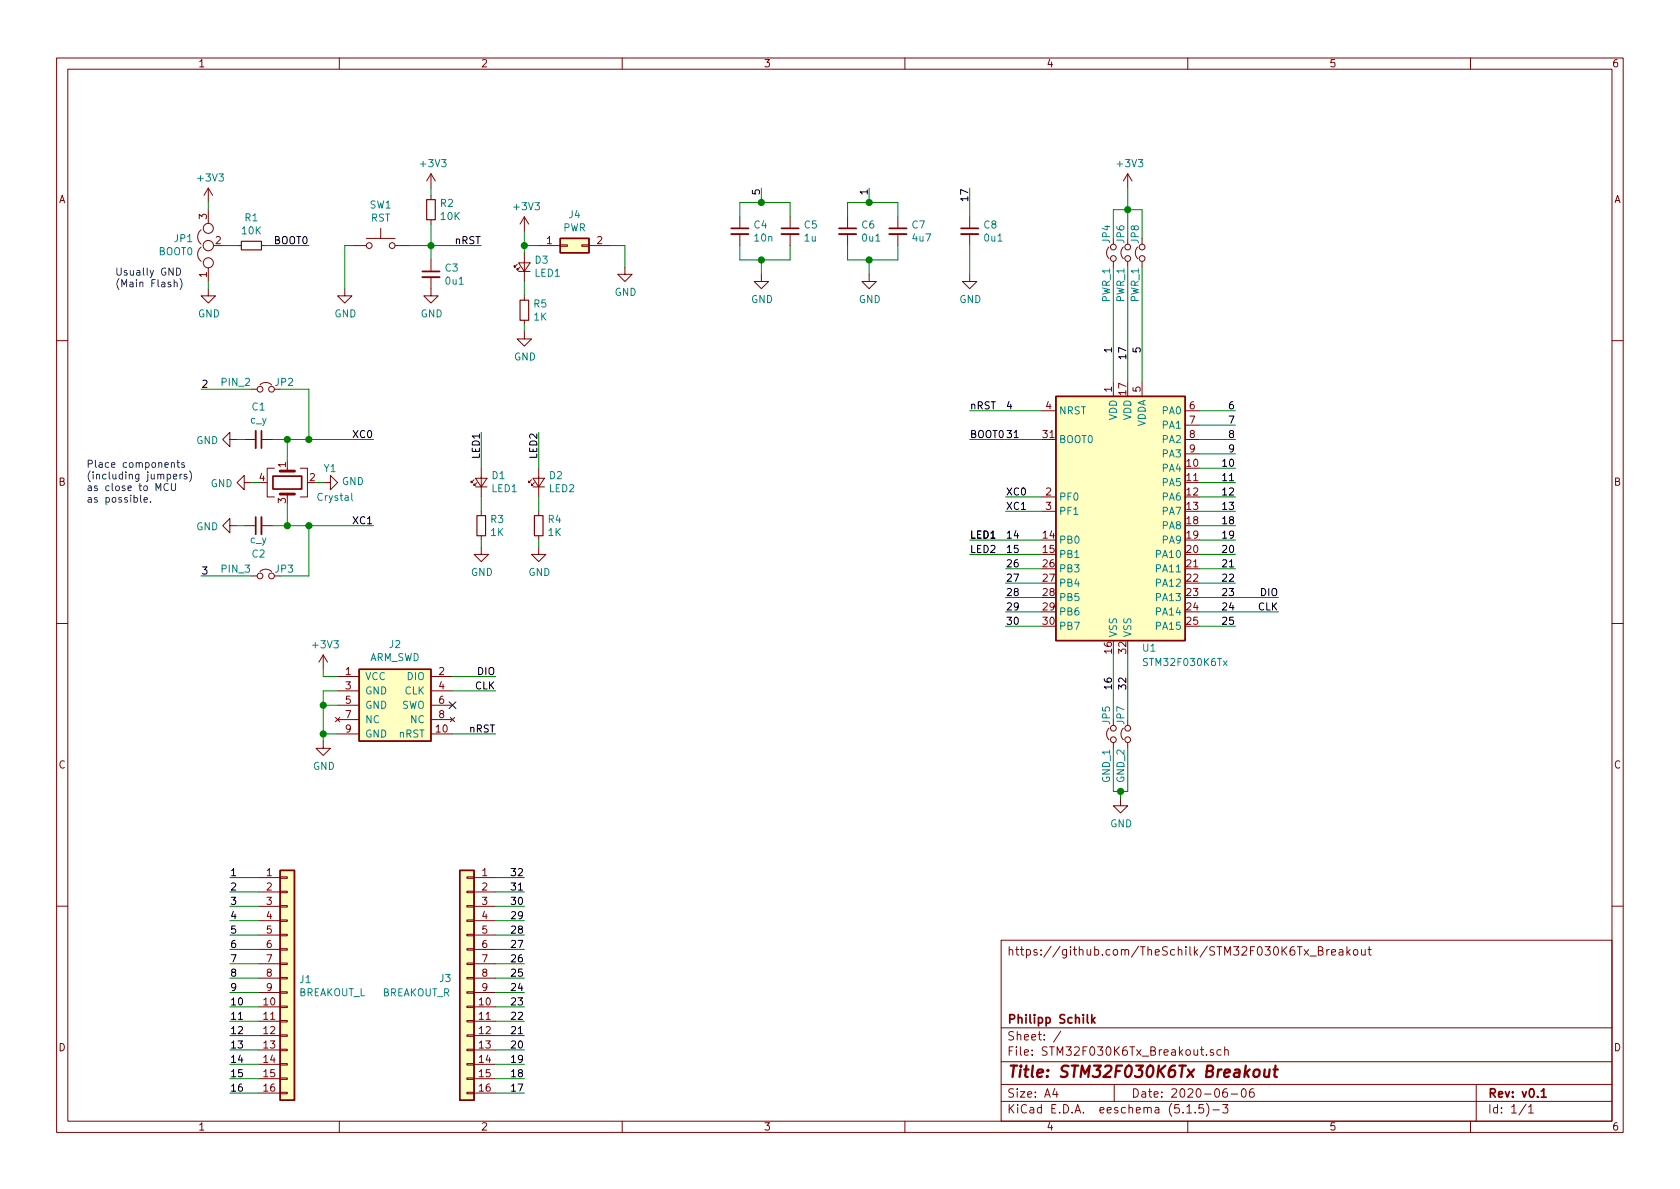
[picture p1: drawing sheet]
EESchema Schematic File Version 4
EELAYER 30 0
EELAYER END
$Descr A4 11693 8268
encoding utf-8
Sheet 1 1
Title "STM32F030K6Tx Breakout"
Date "2020-06-06"
Rev "v0.1"
Comp "Philipp Schilk"
Comment1 ""
Comment2 ""
Comment3 ""
Comment4 "https://github.com/TheSchilk/STM32F030K6Tx_Breakout"
$EndDescr
$Comp
L MCU_ST_STM32F0:STM32F030K6Tx U1
U 1 1
P 7850 3550
F 0 "U1" H 8000 2600 50  0000 C CNN
F 1 "STM32F030K6Tx" H 8250 2500 50  0000 C CNN
F 2 "Package_QFP:LQFP-32_7x7mm_P0.8mm" H 7350 2650 50  0001 R CNN
F 3 "http://www.st.com/st-web-ui/static/active/en/resource/technical/document/datasheet/DM00088500.pdf" H 7850 3550 50  0001 C CNN
	1    7850 3550
	1    0    0    -1  
$EndComp
Wire Wire Line
	2350 4800 2250 4800
Wire Wire Line
	2250 4800 2250 4900
Wire Wire Line
	2250 4900 2350 4900
Wire Wire Line
	2250 4900 2250 5100
Wire Wire Line
	2250 5100 2350 5100
Connection ~ 2250 4900
Wire Wire Line
	2250 5100 2250 5150
Connection ~ 2250 5100
$Comp
L power:GND #PWR0101
U 1 1
P 2250 5150
F 0 "#PWR0101" H 2250 4900 50  0001 C CNN
F 1 "GND" H 2255 4977 50  0000 C CNN
F 2 "" H 2250 5150 50  0001 C CNN
F 3 "" H 2250 5150 50  0001 C CNN
	1    2250 5150
	1    0    0    -1  
$EndComp
$Comp
L ARM_SWD:ARM_SWD J2
U 1 1
P 2750 4900
F 0 "J2" H 2750 5325 50  0000 C CNN
F 1 "ARM_SWD" H 2750 5234 50  0000 C CNN
F 2 "ARM_SWD_SMD_TH:ARM_SWD_SMD_TH" H 2750 4600 50  0001 C CNN
F 3 "" H 2750 4600 50  0001 C CNN
	1    2750 4900
	1    0    0    -1  
$EndComp
NoConn ~ 3150 4900
Wire Wire Line
	3150 4800 3450 4800
Wire Wire Line
	3150 4700 3450 4700
Wire Wire Line
	3150 5100 3450 5100
Wire Wire Line
	2350 4700 2250 4700
Wire Wire Line
	8350 2850 8600 2850
Wire Wire Line
	8350 2950 8600 2950
Wire Wire Line
	8350 3050 8600 3050
Wire Wire Line
	8350 3150 8600 3150
Wire Wire Line
	8350 3250 8600 3250
Wire Wire Line
	8350 3350 8600 3350
Wire Wire Line
	8350 3450 8600 3450
Wire Wire Line
	8350 3550 8600 3550
Wire Wire Line
	8350 3650 8600 3650
Wire Wire Line
	8350 3750 8600 3750
Wire Wire Line
	8350 3850 8600 3850
Wire Wire Line
	8350 3950 8600 3950
Wire Wire Line
	8350 4050 8600 4050
Wire Wire Line
	8350 4350 8600 4350
Text Label 7750 2400 3    50   ~ 0
1
Text Label 1400 2700 0    50   ~ 0
2
Text Label 1400 4000 0    50   ~ 0
3
Text Label 7000 2850 0    50   ~ 0
4
Text Label 7950 2400 3    50   ~ 0
5
Text Label 8600 2850 2    50   ~ 0
6
Text Label 8600 2950 2    50   ~ 0
7
Text Label 8600 3050 2    50   ~ 0
8
Text Label 8600 3150 2    50   ~ 0
9
Text Label 8600 3250 2    50   ~ 0
10
Text Label 8600 3350 2    50   ~ 0
11
Text Label 8600 3450 2    50   ~ 0
12
Text Label 8600 3550 2    50   ~ 0
13
Text Label 7000 3750 0    50   ~ 0
14
Text Label 7000 3850 0    50   ~ 0
15
Text Label 7750 4800 1    50   ~ 0
16
Text Label 7850 2400 3    50   ~ 0
17
Text Label 8600 3650 2    50   ~ 0
18
Text Label 8600 3750 2    50   ~ 0
19
Text Label 8600 3850 2    50   ~ 0
20
Text Label 8600 3950 2    50   ~ 0
21
Text Label 8600 4050 2    50   ~ 0
22
Text Label 8600 4150 2    50   ~ 0
23
Text Label 8600 4250 2    50   ~ 0
24
Text Label 8600 4350 2    50   ~ 0
25
Text Label 7000 3950 0    50   ~ 0
26
Text Label 7000 4050 0    50   ~ 0
27
Text Label 7000 4150 0    50   ~ 0
28
Text Label 7000 4250 0    50   ~ 0
29
Text Label 7000 4350 0    50   ~ 0
30
Text Label 7000 3050 0    50   ~ 0
31
Text Label 7850 4800 1    50   ~ 0
32
Wire Wire Line
	7000 3950 7250 3950
Wire Wire Line
	7000 4050 7250 4050
Wire Wire Line
	7000 4150 7250 4150
Wire Wire Line
	7000 4250 7250 4250
Wire Wire Line
	7000 4350 7250 4350
Wire Wire Line
	8350 4250 8900 4250
Wire Wire Line
	8350 4150 8900 4150
Text Label 8900 4150 2    50   ~ 0
DIO
Text Label 8900 4250 2    50   ~ 0
CLK
Text Label 3450 4700 2    50   ~ 0
DIO
Text Label 3450 4800 2    50   ~ 0
CLK
Wire Wire Line
	6750 2850 7250 2850
Text Label 6750 2850 0    50   ~ 0
nRST
Text Label 3450 5100 2    50   ~ 0
nRST
$Comp
L power:+3V3 #PWR0102
U 1 1
P 2250 4650
F 0 "#PWR0102" H 2250 4500 50  0001 C CNN
F 1 "+3V3" H 2265 4823 50  0000 C CNN
F 2 "" H 2250 4650 50  0001 C CNN
F 3 "" H 2250 4650 50  0001 C CNN
	1    2250 4650
	1    0    0    -1  
$EndComp
Wire Wire Line
	2250 4700 2250 4650
$Comp
L Device:Jumper_NC_Small JP4
U 1 1
P 7750 1750
F 0 "JP4" H 7950 1800 50  0000 R CNN
F 1 "PWR_1" H 7650 1800 50  0000 R CNN
F 2 "Jumper:SolderJumper-2_P1.3mm_Open_RoundedPad1.0x1.5mm" H 7750 1750 50  0001 C CNN
F 3 "~" H 7750 1750 50  0001 C CNN
	1    7750 1750
	0    -1   -1   0   
$EndComp
$Comp
L Device:Jumper_NC_Small JP6
U 1 1
P 7850 1750
F 0 "JP6" H 8050 1800 50  0000 R CNN
F 1 "PWR_1" H 7750 1800 50  0000 R CNN
F 2 "Jumper:SolderJumper-2_P1.3mm_Open_RoundedPad1.0x1.5mm" H 7850 1750 50  0001 C CNN
F 3 "~" H 7850 1750 50  0001 C CNN
	1    7850 1750
	0    -1   -1   0   
$EndComp
Wire Wire Line
	7750 1650 7750 1450
Wire Wire Line
	7850 1450 7850 1650
Wire Wire Line
	7850 1450 7850 1300
$Comp
L power:+3V3 #PWR0103
U 1 1
P 7850 1300
F 0 "#PWR0103" H 7850 1150 50  0001 C CNN
F 1 "+3V3" H 7865 1473 50  0000 C CNN
F 2 "" H 7850 1300 50  0001 C CNN
F 3 "" H 7850 1300 50  0001 C CNN
	1    7850 1300
	1    0    0    -1  
$EndComp
Wire Wire Line
	7850 1850 7850 2650
Wire Wire Line
	7750 1850 7750 2650
Wire Wire Line
	7850 1450 7950 1450
Connection ~ 7850 1450
Wire Wire Line
	7750 1450 7850 1450
$Comp
L Connector_Generic:Conn_02x01 J4
U 1 1
P 3950 1700
F 0 "J4" H 4000 1917 50  0000 C CNN
F 1 "PWR" H 4000 1826 50  0000 C CNN
F 2 "Connector_PinHeader_2.54mm:PinHeader_1x02_P2.54mm_Vertical" H 3950 1700 50  0001 C CNN
F 3 "~" H 3950 1700 50  0001 C CNN
	1    3950 1700
	1    0    0    -1  
$EndComp
$Comp
L power:+3V3 #PWR0104
U 1 1
P 3650 1600
F 0 "#PWR0104" H 3650 1450 50  0001 C CNN
F 1 "+3V3" H 3665 1773 50  0000 C CNN
F 2 "" H 3650 1600 50  0001 C CNN
F 3 "" H 3650 1600 50  0001 C CNN
	1    3650 1600
	1    0    0    -1  
$EndComp
Wire Wire Line
	3650 1600 3650 1700
Wire Wire Line
	3650 1700 3750 1700
Wire Wire Line
	4250 1700 4350 1700
Wire Wire Line
	4350 1700 4350 1850
$Comp
L Device:Jumper_NC_Small JP5
U 1 1
P 7750 5100
F 0 "JP5" H 7950 5150 50  0000 R CNN
F 1 "GND_1" H 7650 5150 50  0000 R CNN
F 2 "Jumper:SolderJumper-2_P1.3mm_Open_RoundedPad1.0x1.5mm" H 7750 5100 50  0001 C CNN
F 3 "~" H 7750 5100 50  0001 C CNN
	1    7750 5100
	0    -1   -1   0   
$EndComp
$Comp
L Device:Jumper_NC_Small JP7
U 1 1
P 7850 5100
F 0 "JP7" H 8050 5150 50  0000 R CNN
F 1 "GND_2" H 7750 5150 50  0000 R CNN
F 2 "Jumper:SolderJumper-2_P1.3mm_Open_RoundedPad1.0x1.5mm" H 7850 5100 50  0001 C CNN
F 3 "~" H 7850 5100 50  0001 C CNN
	1    7850 5100
	0    -1   -1   0   
$EndComp
Wire Wire Line
	7850 4550 7850 5000
Wire Wire Line
	7750 4550 7750 5000
Wire Wire Line
	7750 5200 7750 5500
Wire Wire Line
	7850 5500 7850 5200
$Comp
L power:GND #PWR0105
U 1 1
P 7800 5550
F 0 "#PWR0105" H 7800 5300 50  0001 C CNN
F 1 "GND" H 7805 5377 50  0000 C CNN
F 2 "" H 7800 5550 50  0001 C CNN
F 3 "" H 7800 5550 50  0001 C CNN
	1    7800 5550
	1    0    0    -1  
$EndComp
Wire Wire Line
	7750 5500 7800 5500
Wire Wire Line
	7800 5500 7800 5550
Connection ~ 7800 5500
Wire Wire Line
	7800 5500 7850 5500
Wire Wire Line
	3350 1700 3000 1700
Text Label 3350 1700 2    50   ~ 0
nRST
$Comp
L Device:R_Small R2
U 1 1
P 3000 1450
F 0 "R2" H 3059 1496 50  0000 L CNN
F 1 "10K" H 3059 1405 50  0000 L CNN
F 2 "Resistor_SMD:R_0603_1608Metric" H 3000 1450 50  0001 C CNN
F 3 "~" H 3000 1450 50  0001 C CNN
	1    3000 1450
	1    0    0    -1  
$EndComp
Wire Wire Line
	3000 1550 3000 1700
Connection ~ 3000 1700
Wire Wire Line
	3000 1700 2850 1700
Wire Wire Line
	3000 1350 3000 1300
$Comp
L power:+3V3 #PWR0106
U 1 1
P 3000 1300
F 0 "#PWR0106" H 3000 1150 50  0001 C CNN
F 1 "+3V3" H 3015 1473 50  0000 C CNN
F 2 "" H 3000 1300 50  0001 C CNN
F 3 "" H 3000 1300 50  0001 C CNN
	1    3000 1300
	1    0    0    -1  
$EndComp
$Comp
L Device:C_Small C3
U 1 1
P 3000 1900
F 0 "C3" H 3092 1946 50  0000 L CNN
F 1 "0u1" H 3092 1855 50  0000 L CNN
F 2 "Capacitor_SMD:C_0603_1608Metric" H 3000 1900 50  0001 C CNN
F 3 "~" H 3000 1900 50  0001 C CNN
	1    3000 1900
	1    0    0    -1  
$EndComp
Wire Wire Line
	3000 1800 3000 1700
$Comp
L power:GND #PWR0107
U 1 1
P 4350 1850
F 0 "#PWR0107" H 4350 1600 50  0001 C CNN
F 1 "GND" H 4355 1677 50  0000 C CNN
F 2 "" H 4350 1850 50  0001 C CNN
F 3 "" H 4350 1850 50  0001 C CNN
	1    4350 1850
	1    0    0    -1  
$EndComp
$Comp
L power:GND #PWR0108
U 1 1
P 3000 2000
F 0 "#PWR0108" H 3000 1750 50  0001 C CNN
F 1 "GND" H 3005 1827 50  0000 C CNN
F 2 "" H 3000 2000 50  0001 C CNN
F 3 "" H 3000 2000 50  0001 C CNN
	1    3000 2000
	1    0    0    -1  
$EndComp
$Comp
L Switch:SW_Push SW1
U 1 1
P 2650 1700
F 0 "SW1" H 2650 1985 50  0000 C CNN
F 1 "RST" H 2650 1894 50  0000 C CNN
F 2 "Button_Switch_THT:SW_PUSH_6mm" H 2650 1900 50  0001 C CNN
F 3 "~" H 2650 1900 50  0001 C CNN
	1    2650 1700
	1    0    0    -1  
$EndComp
$Comp
L power:GND #PWR0109
U 1 1
P 2400 2000
F 0 "#PWR0109" H 2400 1750 50  0001 C CNN
F 1 "GND" H 2405 1827 50  0000 C CNN
F 2 "" H 2400 2000 50  0001 C CNN
F 3 "" H 2400 2000 50  0001 C CNN
	1    2400 2000
	1    0    0    -1  
$EndComp
Wire Wire Line
	2400 2000 2400 1700
Wire Wire Line
	2400 1700 2450 1700
Wire Wire Line
	6750 3050 7250 3050
Text Label 6750 3050 0    50   ~ 0
BOOT0
Wire Wire Line
	2150 1700 1850 1700
Text Label 2150 1700 2    50   ~ 0
BOOT0
$Comp
L Device:R_Small R1
U 1 1
P 1750 1700
F 0 "R1" V 1554 1700 50  0000 C CNN
F 1 "10K" V 1645 1700 50  0000 C CNN
F 2 "Resistor_SMD:R_0603_1608Metric" H 1750 1700 50  0001 C CNN
F 3 "~" H 1750 1700 50  0001 C CNN
	1    1750 1700
	0    1    1    0   
$EndComp
$Comp
L Device:Jumper_NC_Dual JP1
U 1 1
P 1450 1700
F 0 "JP1" V 1496 1802 50  0000 L CNN
F 1 "BOOT0" V 1405 1802 50  0000 L CNN
F 2 "Jumper:SolderJumper-3_P1.3mm_Open_RoundedPad1.0x1.5mm" H 1450 1700 50  0001 C CNN
F 3 "~" H 1450 1700 50  0001 C CNN
	1    1450 1700
	0    -1   -1   0   
$EndComp
Wire Wire Line
	1550 1700 1650 1700
$Comp
L power:GND #PWR0110
U 1 1
P 1450 2000
F 0 "#PWR0110" H 1450 1750 50  0001 C CNN
F 1 "GND" H 1455 1827 50  0000 C CNN
F 2 "" H 1450 2000 50  0001 C CNN
F 3 "" H 1450 2000 50  0001 C CNN
	1    1450 2000
	1    0    0    -1  
$EndComp
Wire Wire Line
	1450 2000 1450 1950
$Comp
L power:+3V3 #PWR0111
U 1 1
P 1450 1400
F 0 "#PWR0111" H 1450 1250 50  0001 C CNN
F 1 "+3V3" H 1465 1573 50  0000 C CNN
F 2 "" H 1450 1400 50  0001 C CNN
F 3 "" H 1450 1400 50  0001 C CNN
	1    1450 1400
	1    0    0    -1  
$EndComp
Wire Wire Line
	1450 1400 1450 1450
Wire Wire Line
	7000 3450 7250 3450
Wire Wire Line
	7000 3550 7250 3550
Text Label 7000 3450 0    50   ~ 0
XC0
Text Label 7000 3550 0    50   ~ 0
XC1
Text Label 2600 3050 2    50   ~ 0
XC0
Text Label 2600 3650 2    50   ~ 0
XC1
$Comp
L Device:LED_Small D1
U 1 1
P 3350 3350
F 0 "D1" V 3396 3282 50  0000 R CNN
F 1 "LED1" V 3305 3282 50  0000 R CNN
F 2 "Diode_SMD:D_0805_2012Metric" V 3350 3350 50  0001 C CNN
F 3 "~" V 3350 3350 50  0001 C CNN
	1    3350 3350
	0    -1   -1   0   
$EndComp
$Comp
L Device:R_Small R4
U 1 1
P 3750 3650
F 0 "R4" H 3809 3696 50  0000 L CNN
F 1 "1K" H 3809 3605 50  0000 L CNN
F 2 "Resistor_SMD:R_0603_1608Metric" H 3750 3650 50  0001 C CNN
F 3 "~" H 3750 3650 50  0001 C CNN
	1    3750 3650
	1    0    0    -1  
$EndComp
$Comp
L Device:R_Small R3
U 1 1
P 3350 3650
F 0 "R3" H 3409 3696 50  0000 L CNN
F 1 "1K" H 3409 3605 50  0000 L CNN
F 2 "Resistor_SMD:R_0603_1608Metric" H 3350 3650 50  0001 C CNN
F 3 "~" H 3350 3650 50  0001 C CNN
	1    3350 3650
	1    0    0    -1  
$EndComp
Wire Wire Line
	3350 3450 3350 3550
Wire Wire Line
	3750 3450 3750 3550
$Comp
L Device:Crystal_GND24 Y1
U 1 1
P 2000 3350
F 0 "Y1" V 1900 3600 50  0000 L CNN
F 1 "Crystal" V 2100 3550 50  0000 L CNN
F 2 "Crystal:Crystal_SMD_EuroQuartz_MJ-4Pin_5.0x3.2mm" H 2000 3350 50  0001 C CNN
F 3 "~" H 2000 3350 50  0001 C CNN
	1    2000 3350
	0    1    1    0   
$EndComp
$Comp
L power:GND #PWR0112
U 1 1
P 1750 3350
F 0 "#PWR0112" H 1750 3100 50  0001 C CNN
F 1 "GND" V 1755 3222 50  0000 R CNN
F 2 "" H 1750 3350 50  0001 C CNN
F 3 "" H 1750 3350 50  0001 C CNN
	1    1750 3350
	0    1    1    0   
$EndComp
Wire Wire Line
	1750 3350 1800 3350
$Comp
L power:GND #PWR0113
U 1 1
P 2250 3350
F 0 "#PWR0113" H 2250 3100 50  0001 C CNN
F 1 "GND" V 2255 3222 50  0000 R CNN
F 2 "" H 2250 3350 50  0001 C CNN
F 3 "" H 2250 3350 50  0001 C CNN
	1    2250 3350
	0    -1   -1   0   
$EndComp
Wire Wire Line
	2250 3350 2200 3350
$Comp
L Device:C_Small C1
U 1 1
P 1800 3050
F 0 "C1" V 1571 3050 50  0000 C CNN
F 1 "c_y" V 1662 3050 50  0000 C CNN
F 2 "Capacitor_SMD:C_0603_1608Metric" H 1800 3050 50  0001 C CNN
F 3 "~" H 1800 3050 50  0001 C CNN
	1    1800 3050
	0    1    1    0   
$EndComp
$Comp
L Device:C_Small C2
U 1 1
P 1800 3650
F 0 "C2" V 1600 3650 50  0000 C CNN
F 1 "c_y" V 1700 3650 50  0000 C CNN
F 2 "Capacitor_SMD:C_0603_1608Metric" H 1800 3650 50  0001 C CNN
F 3 "~" H 1800 3650 50  0001 C CNN
	1    1800 3650
	0    -1   -1   0   
$EndComp
Wire Wire Line
	1900 3650 2000 3650
Wire Wire Line
	2000 3650 2000 3500
Connection ~ 2000 3650
Wire Wire Line
	2000 3650 2150 3650
Wire Wire Line
	1900 3050 2000 3050
Wire Wire Line
	2000 3050 2000 3200
Connection ~ 2000 3050
Wire Wire Line
	2000 3050 2150 3050
$Comp
L power:GND #PWR0114
U 1 1
P 1650 3050
F 0 "#PWR0114" H 1650 2800 50  0001 C CNN
F 1 "GND" V 1655 2922 50  0000 R CNN
F 2 "" H 1650 3050 50  0001 C CNN
F 3 "" H 1650 3050 50  0001 C CNN
	1    1650 3050
	0    1    1    0   
$EndComp
Wire Wire Line
	1650 3050 1700 3050
$Comp
L power:GND #PWR0115
U 1 1
P 1650 3650
F 0 "#PWR0115" H 1650 3400 50  0001 C CNN
F 1 "GND" V 1655 3522 50  0000 R CNN
F 2 "" H 1650 3650 50  0001 C CNN
F 3 "" H 1650 3650 50  0001 C CNN
	1    1650 3650
	0    1    1    0   
$EndComp
Wire Wire Line
	1650 3650 1700 3650
$Comp
L Device:Jumper_NC_Small JP2
U 1 1
P 1850 2700
F 0 "JP2" H 2050 2750 50  0000 R CNN
F 1 "PIN_2" H 1750 2750 50  0000 R CNN
F 2 "Jumper:SolderJumper-2_P1.3mm_Open_RoundedPad1.0x1.5mm" H 1850 2700 50  0001 C CNN
F 3 "~" H 1850 2700 50  0001 C CNN
	1    1850 2700
	1    0    0    -1  
$EndComp
$Comp
L Device:Jumper_NC_Small JP3
U 1 1
P 1850 4000
F 0 "JP3" H 2050 4050 50  0000 R CNN
F 1 "PIN_3" H 1750 4050 50  0000 R CNN
F 2 "Jumper:SolderJumper-2_P1.3mm_Open_RoundedPad1.0x1.5mm" H 1850 4000 50  0001 C CNN
F 3 "~" H 1850 4000 50  0001 C CNN
	1    1850 4000
	1    0    0    -1  
$EndComp
Wire Wire Line
	1400 2700 1750 2700
Wire Wire Line
	1400 4000 1750 4000
Wire Wire Line
	1950 4000 2150 4000
Wire Wire Line
	2150 4000 2150 3650
Connection ~ 2150 3650
Wire Wire Line
	2150 3650 2600 3650
Wire Wire Line
	1950 2700 2150 2700
Wire Wire Line
	2150 2700 2150 3050
Connection ~ 2150 3050
Wire Wire Line
	2150 3050 2600 3050
$Comp
L power:GND #PWR0116
U 1 1
P 3350 3800
F 0 "#PWR0116" H 3350 3550 50  0001 C CNN
F 1 "GND" H 3355 3627 50  0000 C CNN
F 2 "" H 3350 3800 50  0001 C CNN
F 3 "" H 3350 3800 50  0001 C CNN
	1    3350 3800
	1    0    0    -1  
$EndComp
Wire Wire Line
	3350 3800 3350 3750
$Comp
L power:GND #PWR0117
U 1 1
P 3750 3800
F 0 "#PWR0117" H 3750 3550 50  0001 C CNN
F 1 "GND" H 3755 3627 50  0000 C CNN
F 2 "" H 3750 3800 50  0001 C CNN
F 3 "" H 3750 3800 50  0001 C CNN
	1    3750 3800
	1    0    0    -1  
$EndComp
Wire Wire Line
	3750 3800 3750 3750
Wire Wire Line
	3350 3000 3350 3250
Wire Wire Line
	3750 3250 3750 3000
Wire Wire Line
	6750 3750 7250 3750
Wire Wire Line
	6750 3850 7250 3850
Text Label 6750 3750 0    50   ~ 0
LED1
Text Label 6750 3750 0    50   ~ 0
LED1
Text Label 6750 3850 0    50   ~ 0
LED2
Text Label 3350 3000 3    50   ~ 0
LED1
Text Label 3750 3000 3    50   ~ 0
LED2
$Comp
L Device:C_Small C6
U 1 1
P 5900 1600
F 0 "C6" H 5992 1646 50  0000 L CNN
F 1 "0u1" H 5992 1555 50  0000 L CNN
F 2 "Capacitor_SMD:C_0603_1608Metric" H 5900 1600 50  0001 C CNN
F 3 "~" H 5900 1600 50  0001 C CNN
	1    5900 1600
	1    0    0    -1  
$EndComp
$Comp
L Device:C_Small C4
U 1 1
P 5150 1600
F 0 "C4" H 5242 1646 50  0000 L CNN
F 1 "10n" H 5242 1555 50  0000 L CNN
F 2 "Capacitor_SMD:C_0603_1608Metric" H 5150 1600 50  0001 C CNN
F 3 "~" H 5150 1600 50  0001 C CNN
	1    5150 1600
	1    0    0    -1  
$EndComp
$Comp
L Device:C_Small C5
U 1 1
P 5500 1600
F 0 "C5" H 5592 1646 50  0000 L CNN
F 1 "1u" H 5592 1555 50  0000 L CNN
F 2 "Capacitor_SMD:C_0603_1608Metric" H 5500 1600 50  0001 C CNN
F 3 "~" H 5500 1600 50  0001 C CNN
	1    5500 1600
	1    0    0    -1  
$EndComp
Wire Wire Line
	5150 1700 5150 1800
Wire Wire Line
	5150 1800 5300 1800
Wire Wire Line
	5500 1800 5500 1700
Wire Wire Line
	5300 1800 5300 1900
Connection ~ 5300 1800
Wire Wire Line
	5300 1800 5500 1800
$Comp
L power:GND #PWR0118
U 1 1
P 5300 1900
F 0 "#PWR0118" H 5300 1650 50  0001 C CNN
F 1 "GND" H 5305 1727 50  0000 C CNN
F 2 "" H 5300 1900 50  0001 C CNN
F 3 "" H 5300 1900 50  0001 C CNN
	1    5300 1900
	1    0    0    -1  
$EndComp
Wire Wire Line
	5150 1500 5150 1400
Wire Wire Line
	5150 1400 5300 1400
Wire Wire Line
	5500 1400 5500 1500
Connection ~ 5300 1400
Wire Wire Line
	5300 1400 5500 1400
Text Label 5300 1300 3    50   ~ 0
5
Wire Wire Line
	5300 1300 5300 1400
$Comp
L Device:C_Small C7
U 1 1
P 6250 1600
F 0 "C7" H 6342 1646 50  0000 L CNN
F 1 "4u7" H 6342 1555 50  0000 L CNN
F 2 "Capacitor_SMD:C_0603_1608Metric" H 6250 1600 50  0001 C CNN
F 3 "~" H 6250 1600 50  0001 C CNN
	1    6250 1600
	1    0    0    -1  
$EndComp
Wire Wire Line
	6250 1500 6250 1400
Wire Wire Line
	5900 1400 5900 1500
Wire Wire Line
	5900 1700 5900 1800
Wire Wire Line
	5900 1800 6050 1800
Wire Wire Line
	6250 1800 6250 1700
$Comp
L power:GND #PWR0119
U 1 1
P 6050 1900
F 0 "#PWR0119" H 6050 1650 50  0001 C CNN
F 1 "GND" H 6055 1727 50  0000 C CNN
F 2 "" H 6050 1900 50  0001 C CNN
F 3 "" H 6050 1900 50  0001 C CNN
	1    6050 1900
	1    0    0    -1  
$EndComp
Wire Wire Line
	6050 1900 6050 1800
Connection ~ 6050 1800
Wire Wire Line
	6050 1800 6250 1800
Text Label 6050 1300 3    50   ~ 0
1
Wire Wire Line
	6050 1300 6050 1400
Connection ~ 6050 1400
Wire Wire Line
	6050 1400 5900 1400
Wire Wire Line
	6050 1400 6250 1400
$Comp
L Device:C_Small C8
U 1 1
P 6750 1600
F 0 "C8" H 6842 1646 50  0000 L CNN
F 1 "0u1" H 6842 1555 50  0000 L CNN
F 2 "Capacitor_SMD:C_0603_1608Metric" H 6750 1600 50  0001 C CNN
F 3 "~" H 6750 1600 50  0001 C CNN
	1    6750 1600
	1    0    0    -1  
$EndComp
$Comp
L power:GND #PWR0120
U 1 1
P 6750 1900
F 0 "#PWR0120" H 6750 1650 50  0001 C CNN
F 1 "GND" H 6755 1727 50  0000 C CNN
F 2 "" H 6750 1900 50  0001 C CNN
F 3 "" H 6750 1900 50  0001 C CNN
	1    6750 1900
	1    0    0    -1  
$EndComp
Wire Wire Line
	6750 1700 6750 1900
Wire Wire Line
	6750 1300 6750 1500
Text Label 6750 1300 3    50   ~ 0
17
Wire Wire Line
	1800 6300 1600 6300
Wire Wire Line
	1800 6500 1600 6500
Wire Wire Line
	1800 6700 1600 6700
Wire Wire Line
	1800 6900 1600 6900
Wire Wire Line
	1800 7100 1600 7100
Wire Wire Line
	1800 7300 1600 7300
Wire Wire Line
	1800 7500 1600 7500
Wire Wire Line
	1600 6200 1800 6200
Wire Wire Line
	1600 6400 1800 6400
Wire Wire Line
	1600 6800 1800 6800
Wire Wire Line
	1600 7000 1800 7000
Wire Wire Line
	1600 7200 1800 7200
Wire Wire Line
	1600 7400 1800 7400
Wire Wire Line
	1600 7600 1800 7600
Text Label 1600 6100 0    50   ~ 0
1
Text Label 1600 6200 0    50   ~ 0
2
Text Label 1600 6300 0    50   ~ 0
3
Text Label 1600 6400 0    50   ~ 0
4
Text Label 1600 6500 0    50   ~ 0
5
Text Label 1600 6700 0    50   ~ 0
7
Text Label 1600 6900 0    50   ~ 0
9
Text Label 1600 7000 0    50   ~ 0
10
Text Label 1600 7100 0    50   ~ 0
11
Text Label 1600 7200 0    50   ~ 0
12
Text Label 1600 7300 0    50   ~ 0
13
Text Label 1600 7400 0    50   ~ 0
14
Text Label 1600 7500 0    50   ~ 0
15
Text Label 1600 7600 0    50   ~ 0
16
$Comp
L Device:LED_Small D3
U 1 1
P 3650 1850
F 0 "D3" V 3696 1782 50  0000 R CNN
F 1 "LED1" V 3605 1782 50  0000 R CNN
F 2 "Diode_SMD:D_0805_2012Metric" V 3650 1850 50  0001 C CNN
F 3 "~" V 3650 1850 50  0001 C CNN
	1    3650 1850
	0    -1   -1   0   
$EndComp
$Comp
L Device:R_Small R5
U 1 1
P 3650 2150
F 0 "R5" H 3709 2196 50  0000 L CNN
F 1 "1K" H 3709 2105 50  0000 L CNN
F 2 "Resistor_SMD:R_0603_1608Metric" H 3650 2150 50  0001 C CNN
F 3 "~" H 3650 2150 50  0001 C CNN
	1    3650 2150
	1    0    0    -1  
$EndComp
Wire Wire Line
	3650 1950 3650 2050
Wire Wire Line
	3650 1750 3650 1700
Connection ~ 3650 1700
$Comp
L power:GND #PWR0121
U 1 1
P 3650 2300
F 0 "#PWR0121" H 3650 2050 50  0001 C CNN
F 1 "GND" H 3655 2127 50  0000 C CNN
F 2 "" H 3650 2300 50  0001 C CNN
F 3 "" H 3650 2300 50  0001 C CNN
	1    3650 2300
	1    0    0    -1  
$EndComp
Wire Wire Line
	3650 2300 3650 2250
$Comp
L Connector_Generic:Conn_01x16 J1
U 1 1
P 2000 6800
F 0 "J1" H 2080 6792 50  0000 L CNN
F 1 "BREAKOUT_L" H 2080 6701 50  0000 L CNN
F 2 "Connector_PinHeader_2.54mm:PinHeader_1x16_P2.54mm_Vertical" H 2000 6800 50  0001 C CNN
F 3 "~" H 2000 6800 50  0001 C CNN
	1    2000 6800
	1    0    0    -1  
$EndComp
Text Label 1600 6800 0    50   ~ 0
8
Text Label 1600 6600 0    50   ~ 0
6
Wire Wire Line
	1600 6600 1800 6600
$Comp
L Connector_Generic:Conn_01x16 J3
U 1 1
P 3250 6800
F 0 "J3" H 3400 6800 50  0000 C CNN
F 1 "BREAKOUT_R" H 3600 6700 50  0000 C CNN
F 2 "Connector_PinHeader_2.54mm:PinHeader_1x16_P2.54mm_Vertical" H 3250 6800 50  0001 C CNN
F 3 "~" H 3250 6800 50  0001 C CNN
	1    3250 6800
	-1   0    0    -1  
$EndComp
Wire Wire Line
	1800 6100 1600 6100
Wire Wire Line
	3650 6100 3450 6100
Wire Wire Line
	3450 6200 3650 6200
Wire Wire Line
	3450 6300 3650 6300
Wire Wire Line
	3450 6400 3650 6400
Wire Wire Line
	3450 6500 3650 6500
Wire Wire Line
	3450 6600 3650 6600
Wire Wire Line
	3450 6700 3650 6700
Wire Wire Line
	3450 6800 3650 6800
Wire Wire Line
	3450 6900 3650 6900
Wire Wire Line
	3450 7000 3650 7000
Wire Wire Line
	3450 7100 3650 7100
Wire Wire Line
	3450 7200 3650 7200
Wire Wire Line
	3450 7300 3650 7300
Wire Wire Line
	3450 7400 3650 7400
Wire Wire Line
	3450 7500 3650 7500
Wire Wire Line
	3450 7600 3650 7600
Text Label 3650 7600 2    50   ~ 0
17
Text Label 3650 7500 2    50   ~ 0
18
Text Label 3650 7400 2    50   ~ 0
19
Text Label 3650 7300 2    50   ~ 0
20
Text Label 3650 7200 2    50   ~ 0
21
Text Label 3650 7100 2    50   ~ 0
22
Text Label 3650 7000 2    50   ~ 0
23
Text Label 3650 6900 2    50   ~ 0
24
Text Label 3650 6800 2    50   ~ 0
25
Text Label 3650 6700 2    50   ~ 0
26
Text Label 3650 6600 2    50   ~ 0
27
Text Label 3650 6500 2    50   ~ 0
28
Text Label 3650 6400 2    50   ~ 0
29
Text Label 3650 6300 2    50   ~ 0
30
Text Label 3650 6200 2    50   ~ 0
31
Text Label 3650 6100 2    50   ~ 0
32
Wire Wire Line
	7950 1450 7950 1650
Wire Wire Line
	7950 1850 7950 2650
$Comp
L Device:Jumper_NC_Small JP8
U 1 1
P 7950 1750
F 0 "JP8" H 8150 1800 50  0000 R CNN
F 1 "PWR_1" H 7850 1800 50  0000 R CNN
F 2 "Jumper:SolderJumper-2_P1.3mm_Open_RoundedPad1.0x1.5mm" H 7950 1750 50  0001 C CNN
F 3 "~" H 7950 1750 50  0001 C CNN
	1    7950 1750
	0    -1   -1   0   
$EndComp
$Comp
L Device:LED_Small D2
U 1 1
P 3750 3350
F 0 "D2" V 3796 3282 50  0000 R CNN
F 1 "LED2" V 3705 3282 50  0000 R CNN
F 2 "Diode_SMD:D_0805_2012Metric" V 3750 3350 50  0001 C CNN
F 3 "~" V 3750 3350 50  0001 C CNN
	1    3750 3350
	0    -1   -1   0   
$EndComp
Text Notes 800  2000 0    50   ~ 0
Usually GND\n(Main Flash)
Text Notes 600  3500 0    50   ~ 0
Place components \n(including jumpers)\nas close to MCU \nas possible.
$EndSCHEMATC
